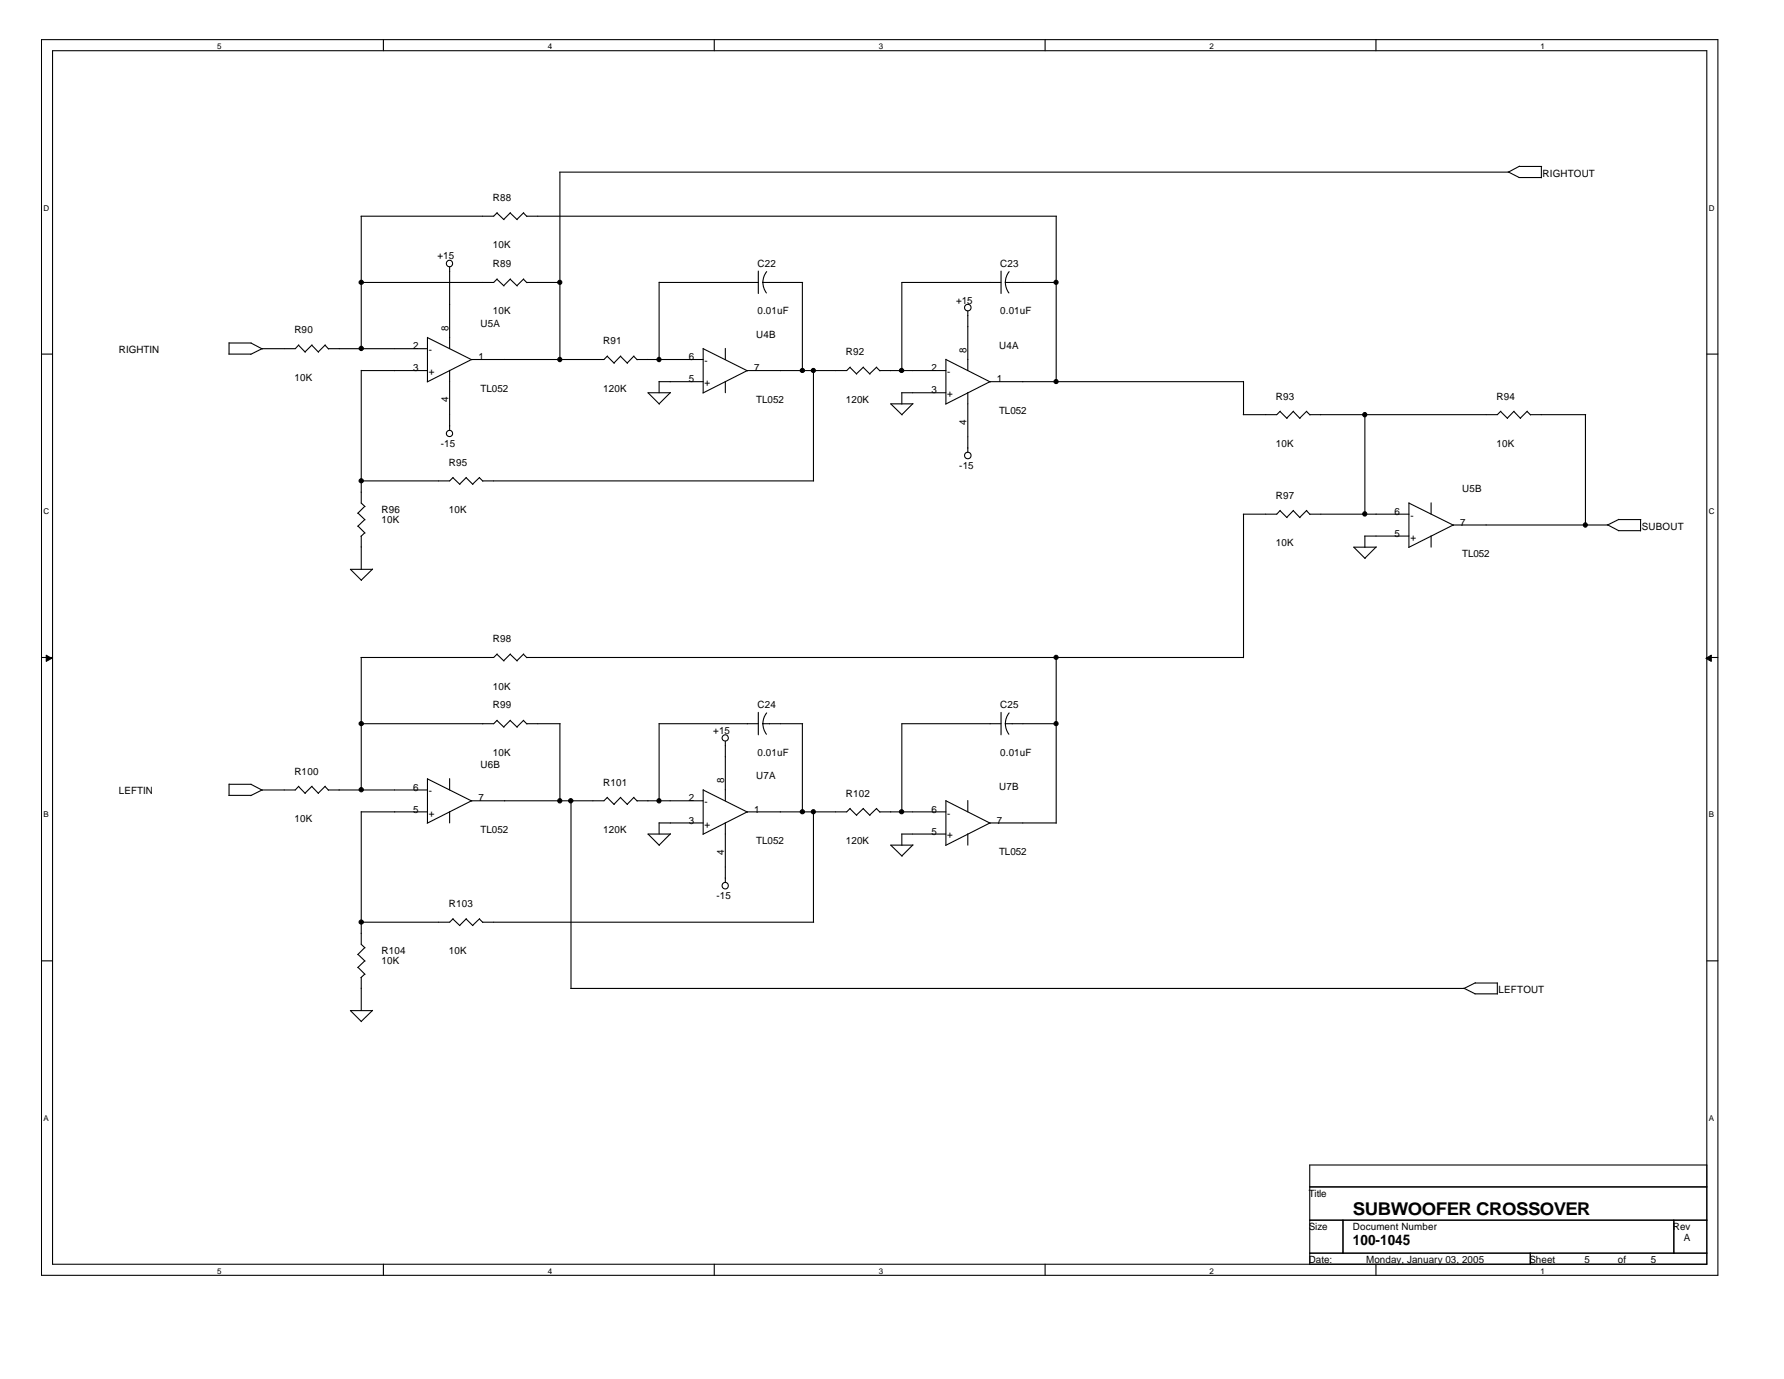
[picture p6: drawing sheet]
<svg xmlns="http://www.w3.org/2000/svg" width="279mm" height="216mm" viewBox="0 0 279 216" stroke-linecap="round" stroke-linejoin="round" font-family="sans-serif">
<g fill="none" stroke="#000" stroke-width=".17">
<path d="M6.5 6.2h262.5v193.5h-262.5zM8.2 7.9h259.1v190h-259.1zM60 6.2v1.7M111.9 6.2v1.7M163.7 6.2v1.7M215.5 6.2v1.7M56.6 33.8v20.8M77.8 33.3l1.1 1.1M77.9 33.3l-.6 .5h-20.8M79.9 33.3l1.1 1.1M79.9 33.3l-1 1.1M82 33.3l.5 .6"/>
<path d="M82 33.3l-1 1.1M82.5 33.8h83M87.7 26.9v29.4M165.4 33.8v26M236.2 26.9l1.7 .9M237.9 27.8h3.5M237.9 26.1h3.5M238 26l-1.8 .9h-148.6M241.4 26.1v1.7M6.5 55.4h1.7M35.8 55.4h3.5M35.9 53.7h3.4"/>
<path d="M35.9 53.7v1.7M39.3 53.7l1.8 .9M41 54.6l-1.7 .9M46.8 54l1 1.1M46.8 54l-.6 .6h-5.2M48.8 54l1.1 1.1M48.9 54l-1.1 1.1M50.9 54l.6 .6M50.9 54l-1.1 1.1M51.4 54.6h15.5M56.6 58h10.3M56.6 58v20.8l.6 .5"/>
<path d="M66.9 52.8v7M66.9 52.9l7 3.4M70.4 41.8v12.8M70.4 58v9.4M77.8 43.7l1.1 1.1M77.9 43.7l-.6 .5h-20.7M79.9 43.7l1.1 1.1M79.9 43.7l-1 1M82 43.7l.5 .6M82 43.7l-1 1M82.5 44.2h5.2M95.1 55.8l1.1 1.1"/>
<path d="M95.1 55.7l-.5 .6h-20.8l-6.9 3.5M97.2 55.8l1.1 1.1M97.2 55.7l-1 1.1M99.2 55.8l.6 .5M99.3 55.7l-1.1 1.1M99.8 56.3h10.3M103.2 44.2h15.6M103.2 59.8h6.9M103.2 44.2v12.1M103.2 59.7v1.8M110.1 54.6v6.9M110.1 54.6l7 3.5"/>
<path d="M113.6 54.6v1.7M113.6 59.7v1.8M118.8 42.4v3.6M119.5 44.2l.1 .7 .4 1M119.5 44.2h6.2M120.1 42.5l-.5 1-.1 .7M125.7 44.2v13.9M127.4 58v17.3M133.1 57.5l1.1 1.1M133.2 57.5l-.6 .5h-15.6l-6.9 3.5M135.2 57.5l1 1.1M135.2 57.5l-1.1 1"/>
<path d="M137.3 57.5l.5 .6M137.3 57.5l-1.1 1M137.8 58h10.3M148.1 56.2v7M148.1 56.3l7 3.5M151.6 48.7v9.3M156.8 42.4v3.6M156.8 44.2h-15.6v13.9M157.5 44.2l.1 .7 .4 1M157.5 44.2h8M158 42.5l-.4 1-.1 .7M194.8 59.8h-39.8l-6.9 3.5"/>
<path d="M194.8 59.7v5.2M267.3 55.4h1.7M57.1 79.3l-1.1 1.1M70.9 74.8l1.1 1M71 74.7l-.6 .6h-13.9M73 74.8l1.1 1M73 74.7l-1 1.1M75.1 74.8l.5 .5M75.1 74.7l-1.1 1.1M75.6 75.3h51.8M105 61.5h-3.5l1.8 1.8M105 61.5l-1.8 1.7"/>
<path d="M141.2 61.5h6.9M141.2 61.5v1.8M143 63.2h-3.5l1.8 1.8M143 63.2l-1.8 1.7M151.6 61.5v9.3M200.5 80l1.1 1.1M200.5 64.4l1.1 1.1M200.5 79.9l-.5 .6h-5.3M200.5 64.4l-.5 .5h-5.3M202.5 80l1.1 1.1M202.5 64.4l1.1 1.1M202.6 79.9l-1.1 1.1"/>
<path d="M202.6 64.4l-1.1 1.1M204.6 80l.6 .5M204.6 64.4l.6 .6M204.7 79.9l-1.1 1.1M204.7 64.4l-1.1 1.1M213.8 64.9v15.6M220.7 78.7v7M220.7 78.8l6.9 3.4M224.1 78.7v1.8M235 64.4l1.1 1.1M235.1 64.4l-.6 .5h-29.4M237.1 64.4l1 1.1"/>
<path d="M237.1 64.4l-1 1.1M239.2 64.4l.5 .6M239.2 64.4l-1.1 1.1M239.7 64.9h8.6M248.3 64.9v17.3M56.1 80.3l1.1 1.1M56.1 82.4l1.1 1.1M56.6 83.9v5.2M57.1 81.3l-1.1 1.1M57.1 83.4l-.6 .6M58.4 89.1h-3.5l1.7 1.8M58.4 89.1l-1.8 1.7"/>
<path d="M194.8 80.5v22.5M205.1 80.5h15.6M213.7 83.9h7M213.8 83.9v1.8M215.5 85.7h-3.5l1.8 1.7M215.5 85.6l-1.7 1.8M224.1 83.9v1.8M251.7 82.2l1.8 .9M253.5 83.1h3.4M253.5 81.3h3.5M253.6 81.3l-1.8 .9h-24.2l-7 3.5M256.9 81.3v1.8"/>
<path d="M6.5 102.9h1.7M56.6 102.9v20.8M77.8 102.4l1.1 1.1M77.8 112.8l1.1 1.1M77.9 102.4l-.6 .5h-20.8M77.9 112.8l-.6 .5h-20.7M79.9 102.4l1.1 1.1M79.9 112.8l1.1 1.1M79.9 102.4l-1 1M79.9 112.8l-1 1M82 102.4l.5 .6M82 112.8l.5 .6"/>
<path d="M82 102.4l-1 1M82 112.8l-1 1M82.5 102.9h112.3M82.5 113.3h5.2M87.7 113.3v12.1M103.2 113.3h15.6M103.2 113.3v12.1M113.6 116.1v9.3M118.8 111.5v3.5M119.5 113.3l.1 .7 .4 1M119.5 113.3h6.2M120.1 111.6l-.5 1-.1 .7"/>
<path d="M125.7 113.3v13.9M156.8 111.5v3.5M156.8 113.3h-15.6v13.9M157.5 113.3l.1 .7 .4 1M157.5 113.3h8M158 111.6l-.4 1-.1 .7M165.4 102.9v26M267.3 102.9h1.7M35.8 124.5h3.5M35.9 122.7v1.8M35.9 122.8h3.4M39.3 122.8l1.8 .9"/>
<path d="M41 123.7l-1.7 .9M46.8 123.1l1 1.1M46.8 123.1l-.6 .6h-5.2M48.8 123.1l1.1 1.1M48.9 123.1l-1.1 1.1M50.9 123.1l.6 .6M50.9 123.1l-1.1 1.1M51.4 123.7h15.5M56.6 127.1h10.3M56.6 127.1v20.8l.6 .5M66.9 121.9v6.9M66.9 121.9l7 3.5"/>
<path d="M70.4 121.9v1.8M70.4 127.1v1.7M89.4 125.3v29.5M95.1 124.9l1.1 1.1M95.1 124.8l-.5 .6h-20.8l-6.9 3.5M97.2 124.9l1.1 1.1M97.2 124.8l-1 1.1M99.2 124.9l.6 .5M99.3 124.8l-1.1 1.1M99.8 125.4h10.3M103.2 128.8h6.9M103.2 128.8v1.8"/>
<path d="M105 130.6h-3.5l1.8 1.8M105 130.5l-1.8 1.8M110.1 123.6v7M110.1 123.7l7 3.5M113.6 128.8v9.4M127.4 127.1v17.3M133.1 126.6l1.1 1.1M133.2 126.6l-.6 .5h-15.6l-6.9 3.5M135.2 126.6l1 1.1M135.2 126.6l-1.1 1M137.3 126.6l.5 .6M137.3 126.6l-1.1 1"/>
<path d="M137.8 127.1h10.3M141.2 130.6h6.9M141.2 130.6v1.8M143 132.3h-3.5l1.8 1.8M143 132.3l-1.8 1.7M148.1 125.3v7M148.1 125.4l7 3.5M151.6 125.3v1.8M151.6 130.5v1.8M165.4 128.8h-10.4l-6.9 3.6M6.5 150.4h1.7M56.1 149.4l1.1 1.1"/>
<path d="M56.1 151.5l1.1 1.1M56.6 153v5.2M57.1 148.4l-1.1 1.1M57.1 150.4l-1.1 1.1M57.1 152.5l-.6 .6M58.4 158.2h-3.5l1.7 1.8M58.4 158.2l-1.8 1.7M70.9 143.9l1.1 1M71 143.8l-.6 .6h-13.9M73 143.9l1.1 1M73 143.8l-1 1.1M75.1 143.9l.5 .5"/>
<path d="M75.1 143.8l-1.1 1.1M75.6 144.4h51.8M229.3 154.7l1.7 .9M231 155.6h3.5M231 153.9h3.5M231.1 153.9l-1.8 .9h-139.9M234.5 153.9v1.7M267.3 150.4h1.7M60 197.9v1.8M111.9 197.9v1.8M163.7 197.9v1.8M205.1 185.8h62.2"/>
<path d="M205.1 191h62.2M205.1 196.2h62.2M210.3 191v5.2M215.5 197.9v1.8M239.7 196.2v1.7M262.1 191v5.2M267.3 182.4h-62.2v15.5"/>
<circle cx="70.4" cy="41.3" r=".5"/>
<circle cx="151.6" cy="48.2" r=".51"/>
<circle cx="70.4" cy="67.9" r=".49"/>
<circle cx="151.6" cy="71.3" r=".51"/>
<circle cx="113.6" cy="115.5" r=".49"/>
<circle cx="113.6" cy="138.7" r=".5"/>
</g>
<g fill="#000" stroke="#000" stroke-width=".16">
<path d="M7.2 102.6l.9 .5-.9 .4z" fill-rule="evenodd"/>
<path d="M267.2 103.1l.8-.5v.9z" fill-rule="evenodd"/>
</g>
<g fill="#000" stroke="#000" stroke-width=".17">
<circle cx="56.6" cy="54.6" r=".33"/>
<circle cx="56.6" cy="44.2" r=".33"/>
<circle cx="87.7" cy="56.3" r=".33"/>
<circle cx="87.7" cy="44.2" r=".32"/>
<circle cx="103.2" cy="56.3" r=".33"/>
<circle cx="125.7" cy="58" r=".33"/>
<circle cx="127.4" cy="58" r=".32"/>
<circle cx="141.2" cy="58" r=".33"/>
<circle cx="165.4" cy="59.7" r=".32"/>
<circle cx="165.4" cy="44.2" r=".32"/>
<circle cx="56.6" cy="75.3" r=".33"/>
<circle cx="213.7" cy="64.9" r=".33"/>
<circle cx="213.7" cy="80.5" r=".33"/>
<circle cx="248.3" cy="82.2" r=".33"/>
<circle cx="56.6" cy="113.3" r=".33"/>
<circle cx="165.4" cy="102.9" r=".32"/>
<circle cx="165.4" cy="113.3" r=".32"/>
<circle cx="56.6" cy="123.6" r=".33"/>
<circle cx="87.7" cy="125.4" r=".33"/>
<circle cx="89.4" cy="125.4" r=".33"/>
<circle cx="103.2" cy="125.4" r=".33"/>
<circle cx="125.7" cy="127.1" r=".33"/>
<circle cx="127.4" cy="127.1" r=".32"/>
<circle cx="141.2" cy="127.1" r=".33"/>
<circle cx="56.6" cy="144.4" r=".33"/>
</g>
<text font-size="2.8" x="211.9" y="190.3">SUBWOOFER CROSSOVER</text>
<text font-size="2.2" x="211.9" y="195">100-1045</text>
<g font-size="1.6">
<text x="241.6" y="27.6">RIGHTOUT</text>
<text x="77.2" y="31.5">R88</text>
<text x="68.5" y="40.6">+15</text>
<text x="77.2" y="38.9">10K</text>
<text x="77.2" y="41.8">R89</text>
<text x="118.6" y="41.8">C22</text>
<text x="156.6" y="41.8">C23</text>
<text x="149.7" y="47.5">+15</text>
<text x="46.1" y="52.2">R90</text>
<text x="70.2" y="51.8" transform="rotate(-90 70.2 51.8)">8</text>
<text x="75.3" y="51.1">U5A</text>
<text x="77.2" y="49.2">10K</text>
<text x="94.4" y="53.9">R91</text>
<text x="118.4" y="52.9">U4B</text>
<text x="118.6" y="49.2">0.01uF</text>
<text x="156.6" y="49.2">0.01uF</text>
<text x="18.6" y="55.3">RIGHTIN</text>
<text x="46.1" y="59.6">10K</text>
<text x="64.7" y="54.7">2</text>
<text x="64.7" y="58.1">3</text>
<text x="67.1" y="58.8">+</text>
<text x="67.1" y="55.3">-</text>
<text x="74.9" y="56.4">1</text>
<text x="107.9" y="56.4">6</text>
<text x="107.9" y="59.9">5</text>
<text x="110.3" y="57">-</text>
<text x="118.1" y="58.1">7</text>
<text x="132.5" y="55.6">R92</text>
<text x="145.9" y="58.1">2</text>
<text x="148.3" y="58.8">-</text>
<text x="151.4" y="55.2" transform="rotate(-90 151.4 55.2)">8</text>
<text x="156.1" y="59.9">1</text>
<text x="156.5" y="54.6">U4A</text>
<text x="70.2" y="63" transform="rotate(-90 70.2 63)">4</text>
<text x="75.3" y="61.3">TL052</text>
<text x="94.4" y="61.3">120K</text>
<text x="110.3" y="60.5">+</text>
<text x="118.4" y="63.1">TL052</text>
<text x="132.5" y="63.1">120K</text>
<text x="145.9" y="61.6">3</text>
<text x="148.3" y="62.2">+</text>
<text x="156.5" y="64.8">TL052</text>
<text x="199.8" y="62.6">R93</text>
<text x="234.4" y="62.6">R94</text>
<text x="69" y="70">-15</text>
<text x="151.4" y="66.5" transform="rotate(-90 151.4 66.5)">4</text>
<text x="199.8" y="70">10K</text>
<text x="234.4" y="70">10K</text>
<text x="70.3" y="72.9">R95</text>
<text x="150.2" y="73.4">-15</text>
<text x="229" y="77">U5B</text>
<text x="59.7" y="80.3">R96</text>
<text x="59.7" y="81.9">10K</text>
<text x="70.3" y="80.3">10K</text>
<text x="199.8" y="78.1">R97</text>
<text x="218.4" y="80.6">6</text>
<text x="220.9" y="81.2">-</text>
<text x="228.7" y="82.3">7</text>
<text x="257.1" y="82.9">SUBOUT</text>
<text x="199.8" y="85.5">10K</text>
<text x="218.4" y="84">5</text>
<text x="220.9" y="84.7">+</text>
<text x="229" y="87.2">TL052</text>
<text x="77.2" y="100.5">R98</text>
<text x="77.2" y="108">10K</text>
<text x="77.2" y="110.9">R99</text>
<text x="118.6" y="110.9">C24</text>
<text x="156.6" y="110.9">C25</text>
<text x="77.2" y="118.3">10K</text>
<text x="111.7" y="114.9">+15</text>
<text x="118.6" y="118.3">0.01uF</text>
<text x="156.6" y="118.3">0.01uF</text>
<text x="18.6" y="124.4">LEFTIN</text>
<text x="46.1" y="121.3">R100</text>
<text x="64.7" y="123.8">6</text>
<text x="67.1" y="124.4">-</text>
<text x="74.9" y="125.5">7</text>
<text x="75.3" y="120.2">U6B</text>
<text x="94.4" y="123">R101</text>
<text x="107.9" y="125.5">2</text>
<text x="113.4" y="122.6" transform="rotate(-90 113.4 122.6)">8</text>
<text x="118.4" y="122">U7A</text>
<text x="132.5" y="124.7">R102</text>
<text x="156.5" y="123.7">U7B</text>
<text x="46.1" y="128.7">10K</text>
<text x="64.7" y="127.2">5</text>
<text x="67.1" y="127.8">+</text>
<text x="75.3" y="130.4">TL052</text>
<text x="94.4" y="130.4">120K</text>
<text x="107.9" y="128.9">3</text>
<text x="110.3" y="129.6">+</text>
<text x="110.3" y="126.1">-</text>
<text x="118.1" y="127.2">1</text>
<text x="145.9" y="127.2">6</text>
<text x="145.9" y="130.7">5</text>
<text x="148.3" y="131.3">+</text>
<text x="148.3" y="127.8">-</text>
<text x="156.1" y="128.9">7</text>
<text x="113.4" y="133.8" transform="rotate(-90 113.4 133.8)">4</text>
<text x="118.4" y="132.2">TL052</text>
<text x="132.5" y="132.2">120K</text>
<text x="156.5" y="133.9">TL052</text>
<text x="70.3" y="142">R103</text>
<text x="112.2" y="140.8">-15</text>
<text x="59.7" y="149.4">R104</text>
<text x="70.3" y="149.4">10K</text>
<text x="59.7" y="151">10K</text>
<text x="234.7" y="155.5">LEFTOUT</text>
<text x="205" y="187.4">Title</text>
<text x="205" y="192.6">Size</text>
<text x="205" y="197.8">Date:</text>
<text x="211.9" y="192.6">Document Number</text>
<text x="214" y="197.8">Monday, January 03, 2005</text>
<text x="239.5" y="197.8">Sheet</text>
<text x="248.2" y="197.8">5</text>
<text x="253.4" y="197.8">of</text>
<text x="258.5" y="197.8">5</text>
<text x="262" y="192.6">Rev</text>
<text x="263.7" y="194.4">A</text>
</g>
<g font-size="1.3">
<text x="34" y="7.7">5</text>
<text x="85.8" y="7.7">4</text>
<text x="137.6" y="7.7">3</text>
<text x="189.4" y="7.7">2</text>
<text x="241.3" y="7.7">1</text>
<text x="6.8" y="33">D</text>
<text x="267.6" y="33">D</text>
<text x="6.8" y="80.5">C</text>
<text x="267.6" y="80.5">C</text>
<text x="6.8" y="128">B</text>
<text x="267.6" y="128">B</text>
<text x="6.8" y="175.5">A</text>
<text x="267.6" y="175.5">A</text>
<text x="34" y="199.4">5</text>
<text x="85.8" y="199.4">4</text>
<text x="137.6" y="199.4">3</text>
<text x="189.4" y="199.4">2</text>
<text x="241.3" y="199.4">1</text>
</g>
</svg>
